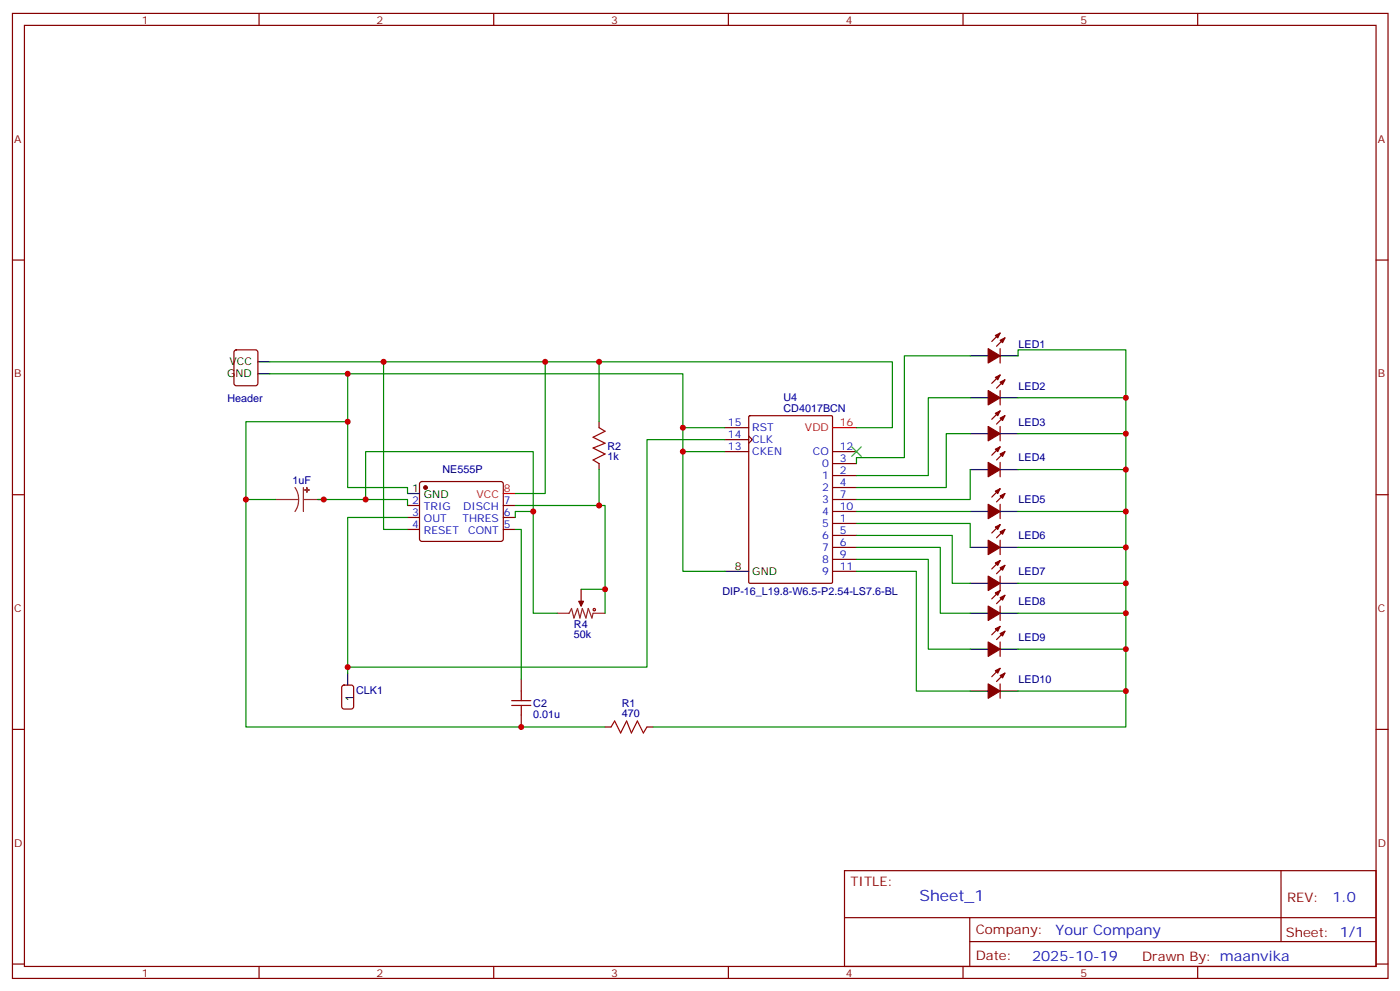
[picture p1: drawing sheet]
<svg xmlns="http://www.w3.org/2000/svg" width="413mm" height="292mm" viewBox="0 0 413 292" stroke-linecap="round" stroke-linejoin="round" font-family="sans-serif">
<g fill="none" stroke="#870000" stroke-width=".35">
<path d="M3.7 4h405.3v284.3h-405.3zM7.2 7.5h398.3v277.3h-398.3zM76.3 4v3.5M145.5 4v3.5M214.6 4v3.5M283.8 4v3.5M352.9 4v3.5M3.7 76.6h3.5M405.5 76.6h3.5M294.7 98.1l-2.5 2.5M296.1 99.6l-2.4 2.4M69.2 103.3l.4-.2h5.7l.6 .4 .1 9.5-.5 .6-5.9 .1-.6-.5-.1-9.4z"/>
<path d="M294.7 102.7v4.3M294.7 115.1v4.2M294.7 110.5l-2.5 2.5M296.1 111.9l-2.4 2.5M176.5 124.2v1.8M176.5 136.6v1.8M213.6 133.1h7M213.6 126h7M213.6 129.5h7M220.6 128.5l1.1 1-1.1 1.1M220.7 122.7l.3-.2h24l.3 .2v48.8l-.2 .3-24.1 .1-.3-.2zM245.3 136.6h7.1"/>
<path d="M245.3 133.1h7.1M294.7 125.7v4.2M294.7 136.2v4.3M294.7 131.7l-2.5 2.4M294.7 121.1l-2.5 2.4M296.1 133.1l-2.4 2.4M296.1 122.5l-2.4 2.5M3.7 145.8h3.5M120.1 148.9h3.5M120.1 152.5h3.5M120.1 156h3.5M123.8 142.1l.5-.2h23.3l.5 .2 .2 .5-.1 16.5-.6 .4h-23.6l-.4-.7v-16.2z"/>
<path d="M148.3 148.9h3.5M148.3 152.5h3.5M148.3 156h3.5M245.3 154.2h7.1M245.3 140.1h7.1M245.3 143.7h7.1M245.3 157.8h7.1M245.3 147.2h7.1M245.3 150.7h7.1M294.7 148.6v4.2M294.7 159.2v4.2M294.7 154.6l-2.5 2.5"/>
<path d="M294.7 144l-2.5 2.5M296.1 156l-2.4 2.5M296.1 145.4l-2.4 2.5M405.5 145.8h3.5M171.2 173.6v3.6M245.3 161.3h7.1M245.3 164.8h7.1M245.3 168.3h7.1M294.7 169.8v4.2l-2.5 2.5M294.7 178.6v4.2M294.7 165.2l-2.5 2.4M296.1 175.4l-2.4 2.5"/>
<path d="M296.1 166.6l-2.4 2.5M294.7 189.2v4.2M294.7 196.9l-2.5 2.5M294.7 184.6l-2.5 2.4M296.1 198.3l-2.4 2.5M296.1 186l-2.4 2.5M3.7 214.9h3.5M153.6 200.1v3.5M153.6 210.7v3.5M178.3 214.2h1.8M190.6 214.2h1.8M294.7 201.5v4.2"/>
<path d="M405.5 214.9h3.5M248.8 256.5h156.7v28.3h-156.7zM377.5 256.6v20.8M248.9 270.4h156.5M285.8 277.4h119.6M285.8 270.4v14.1M3.7 284.1h3.5M76.3 284.8v3.5M145.5 284.8v3.5M214.6 284.8v3.5M283.8 284.8v3.5M352.9 284.8v3.5"/>
<path d="M405.5 284.1h3.5"/>
</g>
<g fill="#870000" stroke="#870000" stroke-width=".35">
<path d="M293.3 197.6l1.4-.7-.7 1.4z"/>
<path d="M294.7 199l1.4-.7-.7 1.4z"/>
<path d="M291.2 201.5l3.5 2.1-3.5 2.1z"/>
<path d="M293.3 185.3l1.4-.7-.7 1.4z"/>
<path d="M294.7 186.7l1.4-.7-.7 1.4z"/>
<path d="M291.2 189.2l3.5 2.1-3.5 2.1z"/>
<path d="M293.3 174.7l1.4-.7-.7 1.4z"/>
<path d="M294.7 176.1l1.4-.7-.7 1.4z"/>
<path d="M291.2 178.6l3.5 2.1-3.5 2.1z"/>
<path d="M293.3 165.9l1.4-.7-.7 1.4z"/>
<path d="M294.7 167.3l1.4-.7-.7 1.4z"/>
<path d="M291.2 169.8l3.5 2.1-3.5 2.1z"/>
<path d="M293.3 155.3l1.4-.7-.7 1.4z"/>
<path d="M294.7 156.7l1.4-.7-.7 1.4z"/>
<path d="M291.2 159.2l3.5 2.1-3.5 2.1z"/>
<path d="M293.3 144.7l1.4-.7-.7 1.4z"/>
<path d="M294.7 146.1l1.4-.7-.7 1.4z"/>
<path d="M291.2 148.6l3.5 2.1-3.5 2.1z"/>
<path d="M293.3 132.4l1.4-.7-.7 1.4z"/>
<path d="M294.7 133.8l1.4-.7-.7 1.4z"/>
<path d="M291.2 136.2l3.5 2.2-3.5 2.1z"/>
<path d="M293.3 121.8l1.4-.7-.7 1.4z"/>
<path d="M294.7 123.2l1.4-.7-.7 1.4z"/>
<path d="M291.2 125.7l3.5 2.1-3.5 2.1z"/>
<path d="M293.3 111.2l1.4-.7-.7 1.4z"/>
<path d="M294.7 112.6l1.4-.7-.7 1.4z"/>
<path d="M291.2 115.1l3.5 2.1-3.5 2.1z"/>
<path d="M293.3 98.8l1.4-.7-.7 1.5z"/>
<path d="M294.7 100.3l1.4-.7-.7 1.4z"/>
<path d="M291.2 102.7l3.5 2.1-3.5 2.2z"/>
<path d="M170.5 177.2h1.4l-.7 1.4z"/>
<circle cx="125.4" cy="143.7" r=".53"/>
</g>
<g fill="none" stroke="#000" stroke-width=".35">
<path d="M76 110.1h3.5M76 106.6h3.5M285.9 117.2h5.3M285.9 104.8h5.3M294.7 117.2h5.3M294.7 104.8h5.3M285.9 138.4h5.3M285.9 127.8h5.3M294.7 138.4h5.3M294.7 127.8h5.3M120.1 145.4h3.5M285.9 150.7h5.3"/>
<path d="M294.7 150.7h5.3M213.6 168.3h7M285.9 171.9h5.3M285.9 161.3h5.3M294.7 171.9h5.3M294.7 161.3h5.3M102.4 198.3v3.6M285.9 191.3h5.3M285.9 180.7h5.3M294.7 191.3h5.3M294.7 180.7h5.3M285.9 203.6h5.3"/>
<path d="M294.7 203.6h5.3"/>
</g>
<path d="M81.3 147.2h6.7M86.9 143.7l.8 1.6 .3 1.9M88 147.2l-.3 1.8-.8 1.7M89.4 147.2h6M89.4 143.7v7M171.2 177.2v1.4M164.2 180.7h3.5l.7-1.4 .7 2.8 1.1-2.8 .7 2.8 .7-2.8 1 2.8 .8-2.8 1 2.8 .4-1.4h3.5" fill="none" stroke="#8c2424" stroke-width=".35"/>
<g fill="none" stroke="#a10000" stroke-width=".35">
<path d="M176.5 126l1.8 1.1-3.5 1.7 3.5 1.8-3.5 1.4 3.5 1.8-3.5 1.7 1.7 1.1M150.8 207.9h5.6M150.8 206.4h5.6M153.6 203.6v2.8M153.6 207.9v2.8M180.1 214.2l1-1.8 1.8 3.6 1.7-3.6 1.5 3.6 1.7-3.6 1.8 3.6 1-1.8"/>
<circle cx="175.1" cy="179.6" r=".35"/>
</g>
<path d="M100.9 202.1l.5-.2h2.1l.7 .4v5.9l-.5 .7h-2.3l-.7-.4v-5.9z" fill="none" stroke="#900" stroke-width=".35"/>
<path d="M245.3 126h7.1M148.3 145.4h3.5" fill="none" stroke="#f00" stroke-width=".35"/>
<path d="M251 131.7l2.8 2.8M253.8 131.7l-2.8 2.8" fill="none" stroke="#3c3" stroke-width=".35"/>
<g fill="#8c2424" stroke="#8c2424" stroke-width=".35">
<path d="M90.4 143.7l.1 1.4z"/>
<path d="M89.7 144.4h1.5z"/>
</g>
<g fill="none" stroke="#008700" stroke-width=".35">
<path d="M79.5 110.1h22.9v14.1h-29.9v23h8.8M79.5 106.6h183.5v19.4h-10.6M102.4 110.1h98.8v58.2h12.4M113 106.6v49.4h7.1M160.7 106.6v38.8h-8.9M176.5 106.6v17.6M285.9 104.8h-19.4v30h-14.1v1.8M285.9 117.2h-12.4v22.9h-21.1M300 104.8v-1.7h31.8v111.1h-139.4M300 117.2h31.8M102.4 124.2v19.5h17.7v1.7M176.5 138.4v10.5h-24.7"/>
<path d="M201.2 126h12.4M201.2 133.1h12.4M213.6 129.5h-23v67.1h-88.2M285.9 138.4v8.8h-33.5M285.9 127.8h-7.1v15.9h-26.4M300 127.8h31.8M300 138.4h31.8M72.5 147.2v67h105.8M93.6 147.2h26.5v1.7M107.7 147.2v-14.1h49.4v17.6h-5.3v1.8M120.1 152.5h-17.7v45.8M151.8 156h1.8v44.1"/>
<path d="M157.1 150.7v30h7.1M176.5 148.9h1.8v31.8M252.4 157.8h28.2v14.1h5.3M252.4 154.2h33.5v7.1M252.4 150.7h33.5M300 150.7h31.8M171.2 173.6h7.1M252.4 168.3h17.6v35.3h15.9M252.4 164.8h21.1v26.5h12.4M252.4 161.3h24.7v19.4h8.8M300 161.3h31.8M300 171.9h31.8"/>
<path d="M300 180.7h31.8M300 191.3h31.8M300 203.6h31.8"/>
</g>
<g fill="#c00">
<circle cx="95.4" cy="147.2" r=".88"/>
<circle cx="102.4" cy="124.2" r=".88"/>
<circle cx="113" cy="106.6" r=".88"/>
<circle cx="160.7" cy="106.6" r=".88"/>
<circle cx="176.5" cy="106.6" r=".88"/>
<circle cx="107.7" cy="147.2" r=".88"/>
<circle cx="72.5" cy="147.2" r=".88"/>
<circle cx="153.6" cy="214.2" r=".88"/>
<circle cx="102.4" cy="196.6" r=".88"/>
<circle cx="102.4" cy="110.1" r=".88"/>
<circle cx="201.2" cy="126" r=".88"/>
<circle cx="201.2" cy="133.1" r=".88"/>
<circle cx="157.1" cy="150.7" r=".88"/>
<circle cx="176.5" cy="148.9" r=".88"/>
<circle cx="178.3" cy="173.6" r=".88"/>
<circle cx="331.8" cy="117.2" r=".88"/>
<circle cx="331.8" cy="127.8" r=".88"/>
<circle cx="331.8" cy="138.4" r=".88"/>
<circle cx="331.8" cy="150.7" r=".88"/>
<circle cx="331.8" cy="161.3" r=".88"/>
<circle cx="331.8" cy="171.9" r=".88"/>
<circle cx="331.8" cy="180.7" r=".88"/>
<circle cx="331.8" cy="191.3" r=".88"/>
<circle cx="331.8" cy="203.6" r=".88"/>
</g>
<text font-size="4.6" fill="#00f" x="270.9" y="265.6">Sheet_1</text>
<g font-size="4.2" fill="#00f">
<text x="392.6" y="265.8">1.0</text>
<text x="311" y="275.4">Your Company</text>
<text x="304.1" y="283.2">2025-10-19</text>
</g>
<g font-size="3.9" fill="#800">
<text x="250.6" y="261.1">TITLE:</text>
<text x="379.2" y="265.8">REV:</text>
<text x="287.5" y="275.3">Company:</text>
<text x="378.9" y="275.9">Sheet: 1/1</text>
<text x="287.5" y="283">Date:</text>
<text x="336.6" y="283.1">Drawn By: maanvika</text>
</g>
<g font-size="3.2" fill="#800">
<text x="41.8" y="6.9">1</text>
<text x="110.9" y="6.9">2</text>
<text x="180.1" y="6.9">3</text>
<text x="249.2" y="6.9">4</text>
<text x="318.3" y="6.9">5</text>
<text x="4.2" y="42.1">A</text>
<text x="406" y="42.1">A</text>
<text x="4.2" y="111.2">B</text>
<text x="406" y="111.2">B</text>
<text x="4.2" y="180.3">C</text>
<text x="406" y="180.3">C</text>
<text x="4.2" y="249.5">D</text>
<text x="406" y="249.5">D</text>
<text x="41.8" y="287.8">1</text>
<text x="110.9" y="287.8">2</text>
<text x="180.1" y="287.8">3</text>
<text x="249.2" y="287.8">4</text>
<text x="318.3" y="287.8">5</text>
</g>
<g font-size="3.2">
<text x="67.6" y="107.7">VCC</text>
<text x="66.9" y="111.2">GND</text>
<text x="121.4" y="145.1">1</text>
<text x="124.9" y="146.8">GND</text>
<text x="216.5" y="168">8</text>
<text x="221.7" y="169.4">GND</text>
<text x="104" y="206.4" transform="rotate(-90 104 206.4)">1</text>
</g>
<g font-size="3.2" fill="#000080">
<text x="300.1" y="102.5">LED1</text>
<text x="67" y="118.5">Header</text>
<text x="230.9" y="118.1">U4</text>
<text x="300.1" y="114.8">LED2</text>
<text x="230.9" y="121.3">CD4017BCN</text>
<text x="300.1" y="125.4">LED3</text>
<text x="179" y="135.7">1k</text>
<text x="179" y="132.5">R2</text>
<text x="300.1" y="136">LED4</text>
<text x="86.2" y="142.6">1uF</text>
<text x="130.4" y="139.5">NE555P</text>
<text x="300.1" y="148.3">LED5</text>
<text x="300.1" y="158.9">LED6</text>
<text x="300.1" y="169.5">LED7</text>
<text x="212.9" y="175.4">DIP-16_L19.8-W6.5-P2.54-LS7.6-BL</text>
<text x="300.1" y="178.3">LED8</text>
<text x="169.1" y="184.9">R4</text>
<text x="169.1" y="188.1">50k</text>
<text x="300.1" y="188.9">LED9</text>
<text x="300.1" y="201.2">LED10</text>
<text x="104.9" y="204.4">CLK1</text>
<text x="157.1" y="208.3">C2</text>
<text x="183.2" y="208.2">R1</text>
<text x="157.1" y="211.5">0.01u</text>
<text x="183.2" y="211.4">470</text>
</g>
<g font-size="3.2" fill="#00f">
<text x="214.5" y="125.7">15</text>
<text x="214.5" y="129.2">14</text>
<text x="221.7" y="127.1">RST</text>
<text x="221.7" y="130.6">CLK</text>
<text x="214.5" y="132.7">13</text>
<text x="221.7" y="134.1">CKEN</text>
<text x="239.5" y="134.1">CO</text>
<text x="242.2" y="137.7">0</text>
<text x="247.4" y="136.2">3</text>
<text x="247.4" y="132.7">12</text>
<text x="242.2" y="141.2">1</text>
<text x="247.4" y="139.8">2</text>
<text x="247.4" y="143.3">4</text>
<text x="121.4" y="148.6">2</text>
<text x="148.5" y="148.6">7</text>
<text x="242.2" y="144.7">2</text>
<text x="242.2" y="148.2">3</text>
<text x="247.4" y="146.8">7</text>
<text x="121.4" y="152.1">3</text>
<text x="121.4" y="155.6">4</text>
<text x="124.9" y="150.4">TRIG</text>
<text x="124.9" y="153.9">OUT</text>
<text x="136.3" y="153.9">THRES</text>
<text x="136.5" y="150.4">DISCH</text>
<text x="148.5" y="155.6">5</text>
<text x="148.5" y="152.1">6</text>
<text x="242.2" y="155.3">5</text>
<text x="242.2" y="151.8">4</text>
<text x="247.4" y="153.9">1</text>
<text x="247.4" y="150.4">10</text>
<text x="124.9" y="157.4">RESET</text>
<text x="138" y="157.4">CONT</text>
<text x="242.2" y="158.8">6</text>
<text x="247.4" y="157.4">5</text>
<text x="247.4" y="160.9">6</text>
<text x="242.2" y="162.3">7</text>
<text x="242.2" y="165.9">8</text>
<text x="247.4" y="164.5">9</text>
<text x="247.4" y="168">11</text>
<text x="242.2" y="169.4">9</text>
</g>
<g font-size="3.2" fill="#f00">
<text x="247.4" y="125.7">16</text>
<text x="237.2" y="127.1">VDD</text>
<text x="140.4" y="146.8">VCC</text>
<text x="148.5" y="145.1">8</text>
</g>
</svg>
